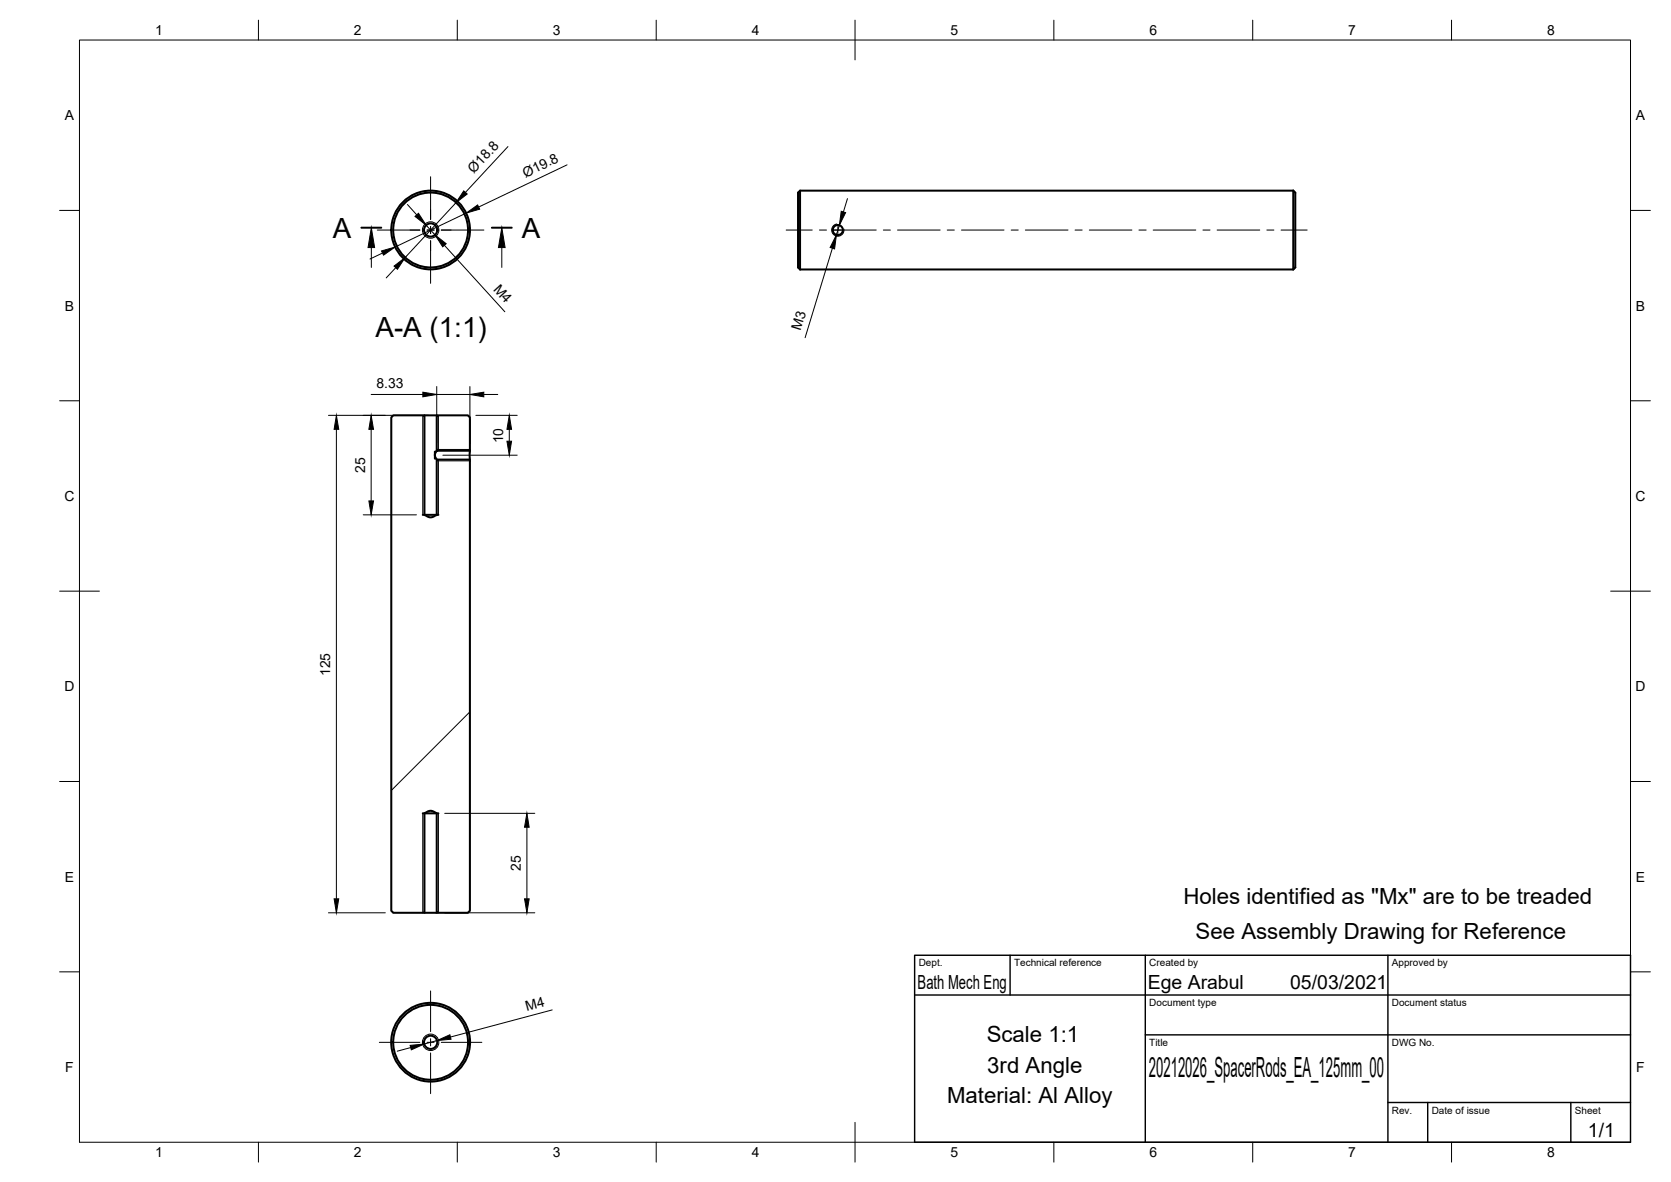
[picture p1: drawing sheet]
<svg xmlns="http://www.w3.org/2000/svg" width="420mm" height="297mm" viewBox="0 0 420 297" stroke-linecap="round" stroke-linejoin="round" font-family="sans-serif">
<!-- layer: Visible -->
<g fill="none" stroke="#000" stroke-width=".51">
<path d="M201.2 47.9v19.8M325.2 47.9l.5 .5v18.8l-.5 .5M325.2 47.9v19.8M325.2 47.9h-124l-.5 .5v18.8l.5 .5M201.2 67.7h124M98.6 104.6l.3-.2h7.8l.1 25 1 .5 .6 .1 1.4-.6v-13.9h8.4v113.4l-.6 .5h-7.8v-25l-1.4-.6h-.6l-1.1 .6v25h-7.8l-.5-.5v-124zM106.7 104.4h3.1M109.3 113.5v1.8M109.8 104.4h7.8l.6 .5v8.4h-8.4zM109.8 113.3l-.5 1 .5 1.2M118.2 113.3v2.2M106.3 129.4h3.9"/>
<path d="M106.3 204.4h3.9M106.7 229.4h3.1"/>
<circle cx="108.3" cy="57.8" r="9.4"/>
<circle cx="108.3" cy="57.8" r="1.66"/>
<circle cx="108.3" cy="57.8" r="9.9"/>
<circle cx="210.7" cy="57.8" r="1.26"/>
<circle cx="108.3" cy="261.9" r="1.66"/>
<circle cx="108.3" cy="261.9" r="9.4"/>
<circle cx="108.3" cy="261.9" r="9.9"/>
</g>
<!-- layer: Visible Narrow -->
<g fill="none" stroke="#000" stroke-width=".25">
<path d="M210.4 56.3l-.8 .4-.5 .8 .1 .9 .5 .6 .8 .4 .8-.2 .7-.6 .2-1.1M106.3 104.4v25M109.8 113h8.4M109.8 115.8h8.4M110.2 104.4v8.9M110.2 115.5v13.9M106.3 204.4v25M110.2 204.4v25"/>
<circle cx="108.3" cy="57.8" r="2.06"/>
<circle cx="108.3" cy="261.9" r="2.06"/>
</g>
<!-- layer: Border -->
<g fill="none" stroke="#000" stroke-width=".25">
<path d="M20 10.1h390v276.9h-390zM65 5.1v5M115 5.1v5M165 5.1v5M215 5.1v10M265 5.1v5M315 5.1v5M365 5.1v5M15 52.9h5M410 52.9h5M15 100.7h5M410 100.7h5"/>
<path d="M15 148.6h10M405 148.6h10M15 196.4h5M410 196.4h5M15 244.2h5M410 244.2h5M65 287v5M115 287v5M165 287v5M215 282.1v9.9M265 287v5M315 287v5"/>
<path d="M365 287v5"/>
</g>
<!-- layer: TitleBlock -->
<path d="M230 240.1h180v46.9h-180zM230 250h180M254 240.1v9.9M288 240.1v46.9M349 240.1v46.9M288 260.1h122M349 277.1h61M359 277.1v9.9M395 277.1v9.9" fill="none" stroke="#000" stroke-width=".36"/>
<!-- layer: Hatching -->
<path d="M118.2 178.9l-19.8 19.8" fill="none" stroke="#000" stroke-width=".25"/>
<!-- layer: Annotations -->
<path d="M90.9 57.2h5M123.7 57.2h5" fill="none" stroke="#000" stroke-width=".51"/>
<path d="M93.4 62.2v5M126.2 62.2v5" fill="none" stroke="#000" stroke-width=".25"/>
<path d="M93.4 57.2l.8 5h-1.7zM126.2 57.2l.8 5h-1.7z" fill="#000" stroke="#000" stroke-width=".25"/>
<!-- layer: Dimensions -->
<g fill="none" stroke="#000" stroke-width=".25">
<path d="M127.7 36.8l-10.7 11.6M102.4 51.4l2.4 2.6M107.1 56.6l2.3 2.4M114.7 50.9l-12.8 13.8M117.2 53.6l-17.9 8.5M142.6 41.4l-22.2 10.6M211.1 56.6l-.8 2.4M213.1 49.9l-1 3.4M96.2 63.6l-3.2 1.5M99.5 67.3l-2.4 2.5M111.7 61.6l15.2 16.7M209.3 62.4l-6.9 22.5"/>
<path d="M93.3 99.1h13M109.8 97.1v14.2M109.8 99.1h8.4M118.2 97.1v14.2M121.6 99.1h3.6M82.6 104.4h25.2M84.6 107.9v118M93.3 107.9v18M111.4 114.4h18.6M119.7 104.4h10.3M128.1 107.9v3M91.3 129.4h13.4"/>
<path d="M111.8 204.4h22.7M132.5 207.9v18M82.6 229.4h14.3M111.8 229.4h22.7M138.9 253.8l-25.6 6.8M103.3 263.3l-3.4 .9M109.9 261.5l-3.2 .9"/>
</g>
<g fill="#000" stroke="#000" stroke-width=".25">
<path d="M104.4 54.4l.8-.8 1.9 3zM116.6 48l.9 .8-2.8 2.1zM117.2 53.6l2.9-2.1 .5 1.1zM211.5 53.1l1.1 .3-1.5 3.2zM95.9 63.1l3.4-1-2.9 2zM99.1 66.9l2.8-2.2-2 3zM109.4 59l2.8 2.2-.9 .8zM210.3 59l-.5 3.6-1.1-.4zM106.3 98.6l3.5 .5-3.5 .6zM118.2 99.1l3.4-.5v1.1zM84.6 104.4l.6 3.5h-1.2zM93.3 104.4l.6 3.5h-1.1z"/>
<path d="M128.1 104.4l.5 3.5h-1.1zM127.5 110.9h1.1l-.5 3.5zM92.8 125.9h1.1l-.6 3.5zM132.5 204.4l.6 3.5h-1.2zM84 225.9h1.2l-.6 3.5zM131.9 225.9h1.2l-.6 3.5zM103.1 262.7l3.6-.3-3.3 1.4zM109.9 261.5l3.2-1.5 .3 1.2z"/>
</g>
<!-- layer: Center Lines -->
<g fill="none" stroke="#000" stroke-width=".25">
<path d="M94.9 57.8h10.7M107.4 57.8h1.8M108.3 44.4v10.7M108.3 56.9v1.8M111 57.8h10.7M197.7 57.8h6.5M206 57.8h1.8M209.6 57.8h10.7M210.7 56.9v1.8M222.1 57.8h1.8M225.7 57.8h10.7M238.2 57.8h1.8"/>
<path d="M241.7 57.8h10.8M254.3 57.8h1.7M257.8 57.8h10.7M270.3 57.8h1.8M273.9 57.8h10.7M286.4 57.8h1.8M290 57.8h10.7M302.5 57.8h1.7M306 57.8h10.8M318.5 57.8h1.8M322.1 57.8h6.6M108.3 60.5v10.7"/>
<path d="M118.2 105.6v8.2M118.2 115.6v1.8M118.2 119.2v10.7M118.2 131.7v1.8M118.2 135.3v10.7M118.2 147.8v1.8M118.2 151.3v10.8M118.2 163.9v1.7M118.2 167.4v8.3M108.3 249v10.3M95.4 261.9h10.2M107.4 261.9h1.8"/>
<path d="M108.3 261v1.8M108.3 264.6v10.2M111 261.9h10.2"/>
</g>
<g font-size="7">
<text x="83.7" y="59.7">A</text>
<text x="131.2" y="59.7">A</text>
<text x="94.4" y="84.7">A-A (1:1)</text>
<text x="288.9" y="270.6">20212026_SpacerRods_EA_125mm_00</text>
</g>
<g font-size="5.6">
<text x="297.6" y="227.1">Holes identified as &quot;Mx&quot; are to be treaded</text>
<text x="300.6" y="236">See Assembly Drawing for Reference</text>
<text x="248.1" y="261.7">Scale 1:1</text>
<text x="248.2" y="269.6">3rd Angle</text>
<text x="238.1" y="277.1">Material: Al Alloy</text>
</g>
<g font-size="4.9">
<text x="230.7" y="248.5">Bath Mech Eng</text>
<text x="288.6" y="248.5">Ege Arabul</text>
<text x="324.4" y="248.6">05/03/2021</text>
<text x="399.3" y="285.8">1/1</text>
</g>
<g font-size="3.5">
<text x="39" y="8.8">1</text>
<text x="89" y="8.8">2</text>
<text x="139" y="8.8">3</text>
<text x="189" y="8.8">4</text>
<text x="239" y="8.8">5</text>
<text x="289" y="8.8">6</text>
<text x="339" y="8.8">7</text>
<text x="389" y="8.8">8</text>
<text x="16.3" y="30.2">A</text>
<text x="411.3" y="30.2">A</text>
<text x="119.2" y="43.7" transform="rotate(-47 119.2 43.7)">Ø18.8</text>
<text x="132.1" y="44.6" transform="rotate(-26 132.1 44.6)">Ø19.8</text>
<text x="123.9" y="72.8" transform="rotate(48 123.9 72.8)">M4</text>
<text x="16.3" y="78">B</text>
<text x="201.3" y="83.2" transform="rotate(-73 201.3 83.2)">M3</text>
<text x="411.3" y="78">B</text>
<text x="94.7" y="97.6">8.33</text>
<text x="126.5" y="111.4" transform="rotate(-90 126.5 111.4)">10</text>
<text x="91.8" y="118.8" transform="rotate(-90 91.8 118.8)">25</text>
<text x="16.2" y="125.9">C</text>
<text x="411.2" y="125.9">C</text>
<text x="16.2" y="173.7">D</text>
<text x="83" y="169.9" transform="rotate(-90 83 169.9)">125</text>
<text x="411.2" y="173.7">D</text>
<text x="16.3" y="221.6">E</text>
<text x="130.9" y="218.8" transform="rotate(-90 130.9 218.8)">25</text>
<text x="411.3" y="221.6">E</text>
<text x="132.5" y="253.9" transform="rotate(-15 132.5 253.9)">M4</text>
<text x="16.4" y="269.4">F</text>
<text x="411.4" y="269.4">F</text>
<text x="39" y="290.8">1</text>
<text x="89" y="290.8">2</text>
<text x="139" y="290.8">3</text>
<text x="189" y="290.8">4</text>
<text x="239" y="290.8">5</text>
<text x="289" y="290.8">6</text>
<text x="339" y="290.8">7</text>
<text x="389" y="290.8">8</text>
</g>
<g font-size="2.5">
<text x="231" y="242.9">Dept.</text>
<text x="255" y="242.9">Technical reference</text>
<text x="289" y="242.9">Created by</text>
<text x="350" y="242.9">Approved by</text>
<text x="289" y="252.8">Document type</text>
<text x="350" y="252.8">Document status</text>
<text x="289" y="262.9">Title</text>
<text x="350" y="262.9">DWG No.</text>
<text x="350" y="279.9">Rev.</text>
<text x="360" y="279.9">Date of issue</text>
<text x="396" y="279.9">Sheet</text>
</g>
</svg>
